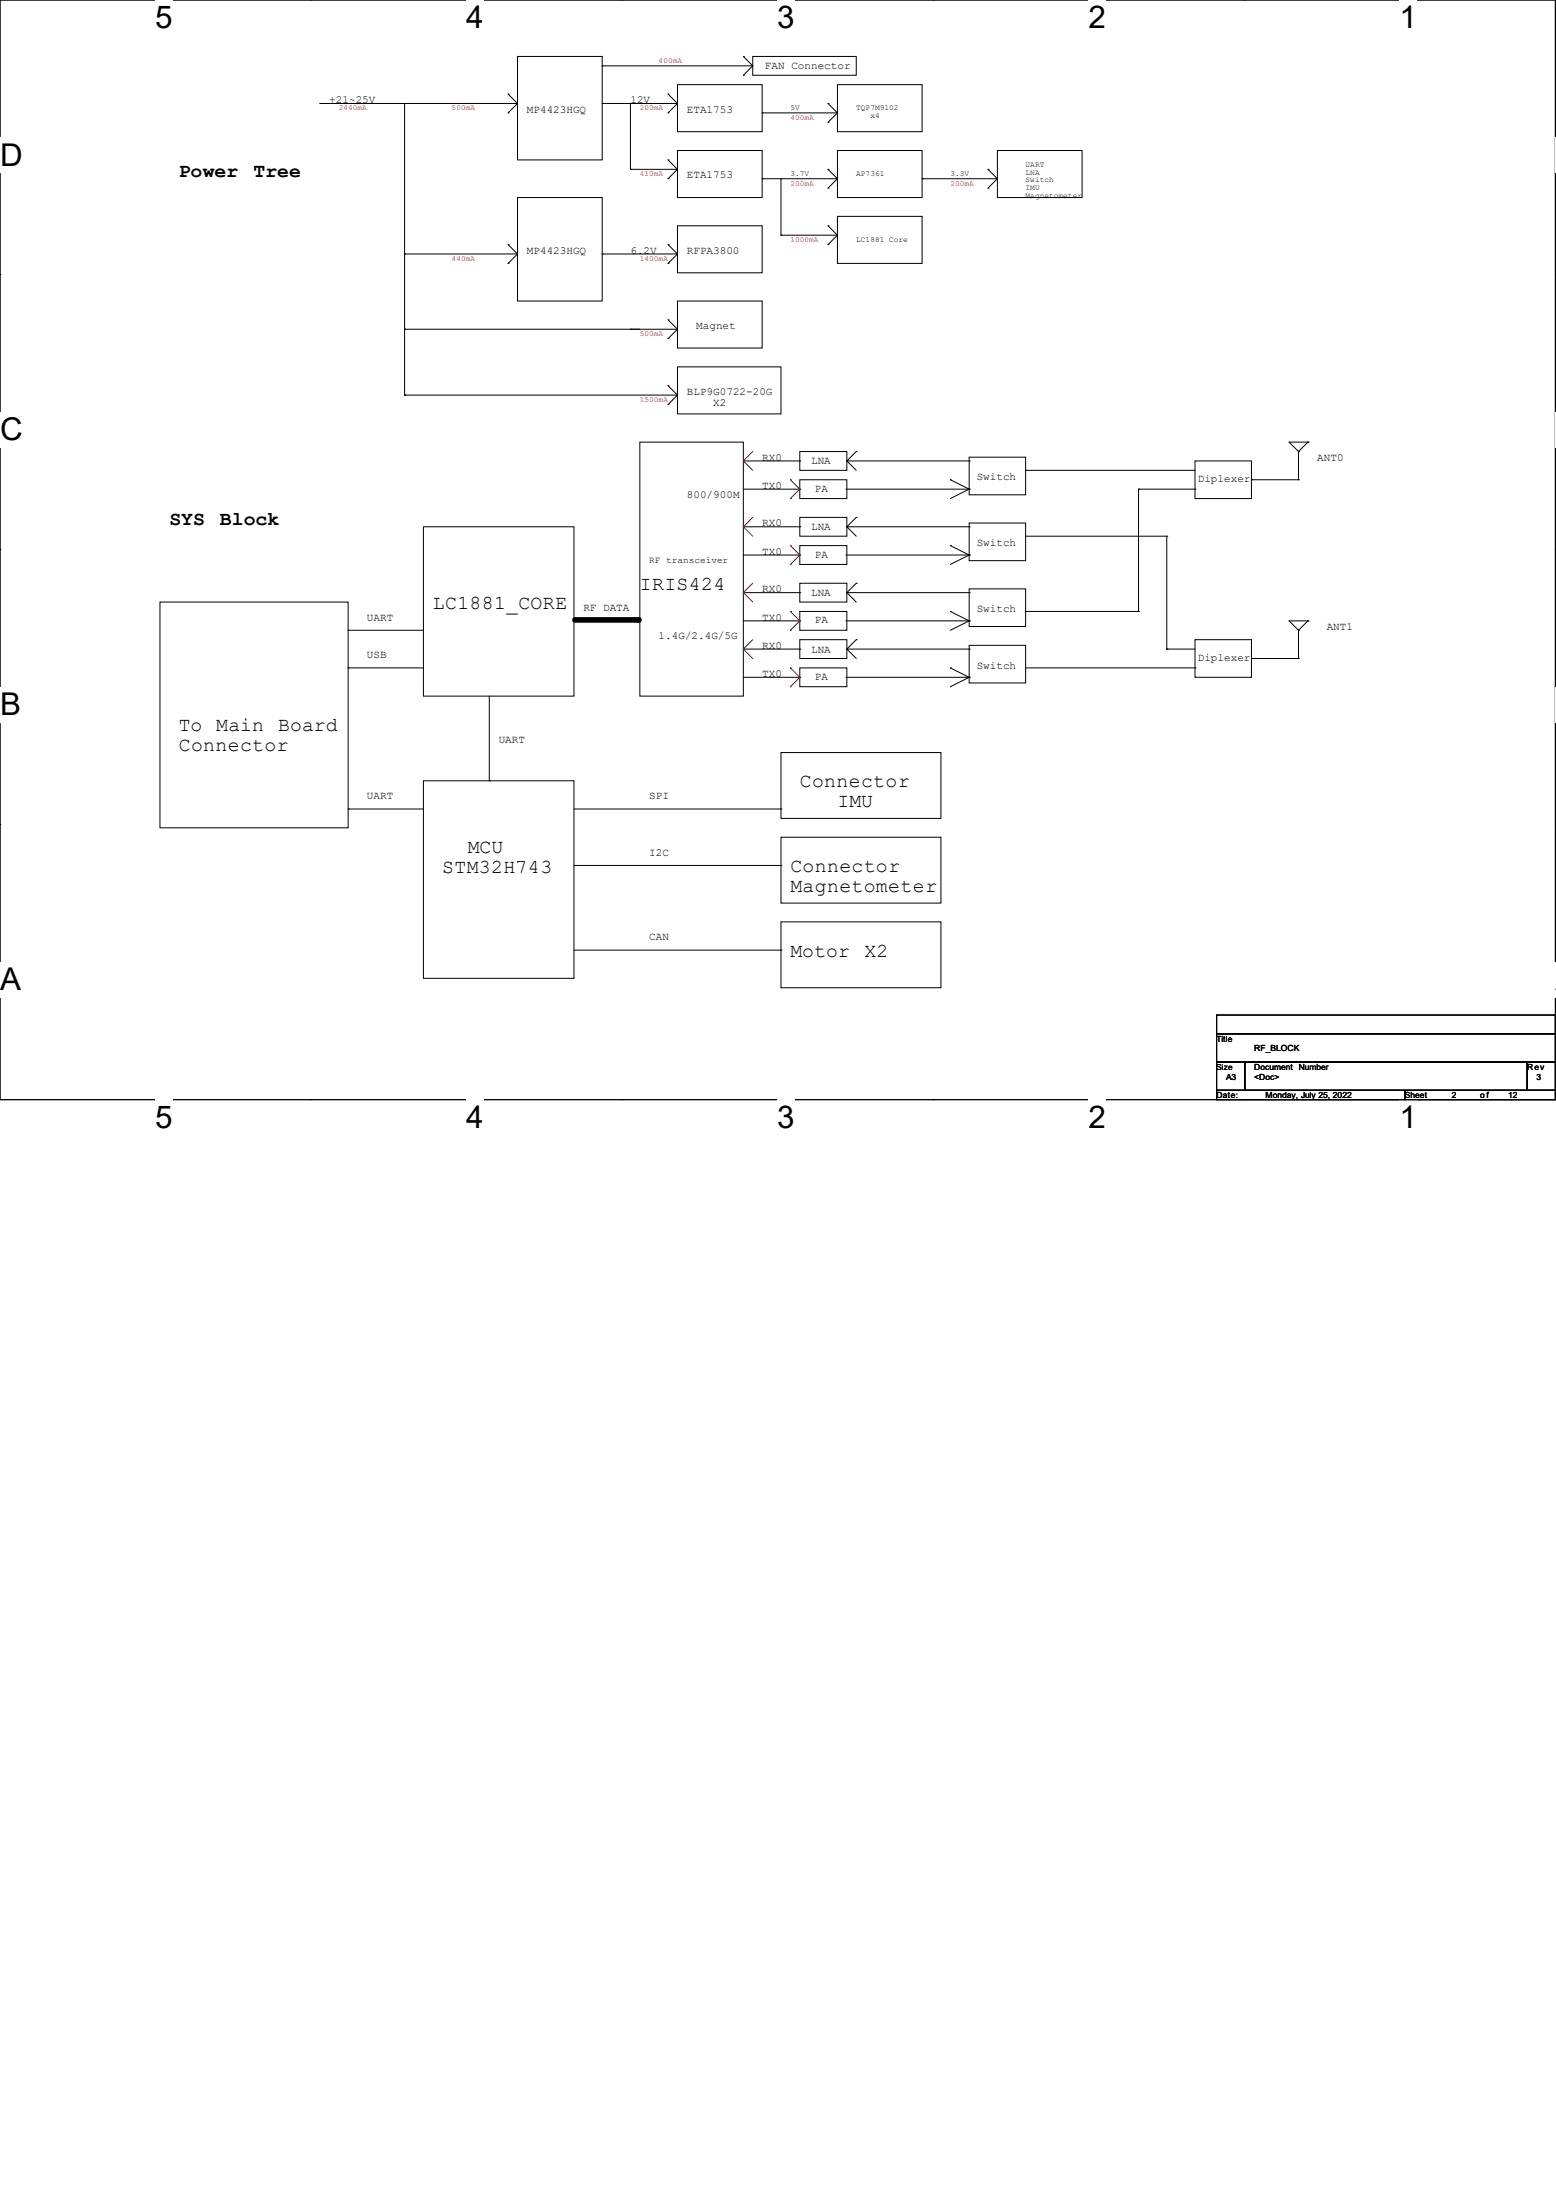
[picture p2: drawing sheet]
<svg xmlns="http://www.w3.org/2000/svg" width="210mm" height="297mm" viewBox="0 0 210 297" stroke-linecap="round" stroke-linejoin="round" font-family="sans-serif">
<path d="M0 0h209.9v148.5h-209.9z" fill="none" stroke="#000" stroke-width=".13"/>
<g fill="#fff">
<path d="M21 0h2.3v4.7h-2.3z"/>
<path d="M21 148.5h2.3v4.7h-2.3z"/>
</g>
<path d="M42 0h.1M42 148.5h.1" fill="none" stroke="#000" stroke-width=".13"/>
<g fill="#fff">
<path d="M62.9 0h2.4v4.7h-2.4z"/>
<path d="M62.9 148.5h2.4v4.7h-2.4z"/>
</g>
<path d="M83.9 0h.1M83.9 148.5h.1" fill="none" stroke="#000" stroke-width=".13"/>
<g fill="#fff">
<path d="M104.9 0h2.4v4.7h-2.4z"/>
<path d="M104.9 148.5h2.4v4.7h-2.4z"/>
</g>
<path d="M125.9 0h.1M125.9 148.5h.1" fill="none" stroke="#000" stroke-width=".13"/>
<g fill="#fff">
<path d="M146.9 0h2.4v4.7h-2.4z"/>
<path d="M146.9 148.5h2.4v4.7h-2.4z"/>
</g>
<path d="M167.9 0h.1M167.9 148.5h.1" fill="none" stroke="#000" stroke-width=".13"/>
<g fill="#fff">
<path d="M188.9 0h2.4v4.7h-2.4z"/>
<path d="M188.9 148.5h2.4v4.7h-2.4z"/>
<path d="M0 18.5h3v4.8h-3z"/>
<path d="M209.9 18.5h.1v4.8h-.1z"/>
<path d="M0 55.6h3v4.8h-3z"/>
<path d="M209.9 55.6h.1v4.8h-.1z"/>
</g>
<path d="M0 37.1h.1M209.9 37.1h.1" fill="none" stroke="#000" stroke-width=".13"/>
<g fill="#fff">
<path d="M0 92.8h2.8v4.7h-2.8z"/>
<path d="M209.9 92.8h.1v4.7h-.1z"/>
</g>
<path d="M0 74.2h.1M209.9 74.2h.1" fill="none" stroke="#000" stroke-width=".13"/>
<g fill="#fff">
<path d="M0 129.9h2.8v4.7h-2.8z"/>
<path d="M209.8 129.9h.2v4.7h-.2z"/>
</g>
<g fill="none" stroke="#000" stroke-width=".13">
<path d="M43.2 14h.1M43.2 14h26.6M54.6 14h.1M54.6 14v39.3M68.6 15.2h.1M68.6 12.7h.1M68.6 12.7l1.2 1.3M69.8 7.6h11.5v14h-11.5zM69.8 14l-1.2 1.2M81.3 14h.1M81.3 8.9h.1M81.3 14h10.1"/>
<path d="M81.3 8.9h20.3M85.1 14h.1M85.1 14v8.9M90.2 15.2h.1M90.2 12.7h.1M90.2 12.7l1.2 1.3M91.4 11.4h11.5v6.4h-11.5zM91.4 14l-1.2 1.2M100.3 10.2h.1M100.3 7.6h.1M100.3 7.6l1.3 1.3M101.6 7.6h14v2.6h-14z"/>
<path d="M101.6 8.9l-1.3 1.3M102.9 15.2h.1M102.9 15.2h10.1M111.8 14h.1M111.8 16.5h.1M111.8 14l1.2 1.2M113 11.4h11.5v6.4h-11.5zM113 15.2l-1.2 1.3M54.6 34.3h.1M54.6 34.3h15.2M68.6 35.6h.1M68.6 33h.1"/>
<path d="M68.6 33l1.2 1.3M69.8 26.7h11.5v13.9h-11.5zM69.8 34.3l-1.2 1.3M81.3 34.3h.1M81.3 34.3h10.1M85.1 22.9h.1M85.1 22.9h6.3M90.2 35.6h.1M90.2 33h.1M90.2 24.1h.1M90.2 21.6h.1M90.2 33l1.2 1.3"/>
<path d="M90.2 21.6l1.2 1.3M91.4 30.5h11.5v6.3h-11.5zM91.4 20.3h11.5v6.4h-11.5zM91.4 34.3l-1.2 1.3M91.4 22.9l-1.2 1.2M102.9 24.1h.1M102.9 24.1h10.1M105.4 31.7h.1M105.4 24.1h.1M105.4 31.7h7.6M105.4 24.1v7.6M111.8 22.9h.1"/>
<path d="M111.8 25.4h.1M111.8 33h.1M111.8 30.5h.1M111.8 22.9l1.2 1.2M111.8 30.5l1.2 1.2M113 20.3h11.5v6.4h-11.5zM113 29.2h11.5v6.4h-11.5zM113 24.1l-1.2 1.3M113 31.7l-1.2 1.3M124.5 24.1h.1M124.5 24.1h10.1M133.3 22.9h.1"/>
<path d="M133.3 25.4h.1M133.3 22.9l1.3 1.2M134.6 20.3h11.4v6.4h-11.4zM134.6 24.1l-1.3 1.3M54.6 44.4h.1M54.6 53.3h.1M54.6 44.4h36.8M54.6 53.3h36.8M85.1 44.4h.1M86.4 59.7h13.9v34.3h-13.9zM90.2 45.7h.1M90.2 43.2h.1"/>
<path d="M90.2 54.6h.1M90.2 52.1h.1M90.2 43.2l1.2 1.2M90.2 52.1l1.2 1.2M91.4 40.6h11.5v6.4h-11.5zM91.4 49.5h14v6.4h-14zM91.4 44.4l-1.2 1.3M91.4 53.3l-1.2 1.3M176.5 59.7h.1M176.5 59.7h-2.5l1.3 1.3M176.5 59.7l-1.2 1.3M57.1 71.1h20.4v22.9h-20.4z"/>
<path d="M100.3 66h7.6M100.3 62.2h7.6M100.3 71.1h7.6M100.3 74.9h7.6M107.9 64.8h6.4v2.5h-6.4zM107.9 61h6.4v2.5h-6.4zM107.9 73.7h6.4v2.5h-6.4zM107.9 69.8h6.4v2.6h-6.4zM107.9 78.7h6.4v2.6h-6.4zM107.9 66h.1M107.9 62.2h.1M107.9 71.1h.1"/>
<path d="M107.9 74.9h.1M114.2 66h16.6M114.2 74.9h16.6M114.3 62.2h.1M114.3 71.1h.1M114.3 62.2h16.5M114.3 62.2l1.3 1.3M114.3 71.1h16.5M114.3 71.1l1.3 1.3M115.6 61h.1M115.6 69.8h.1M115.6 78.7h.1"/>
<path d="M115.6 61l-1.3 1.2M115.6 69.8l-1.3 1.3M115.6 78.7l-1.3 1.3M128.3 64.8h.1M128.3 73.7h.1M128.3 64.8l2.5 1.2M128.3 73.7l2.5 1.2M130.8 61.7h7.6v5.1h-7.6zM130.8 70.6h7.6v5.1h-7.6zM130.8 79.5h7.6v5.1h-7.6zM130.8 62.2h.1M130.8 66h.1"/>
<path d="M130.8 71.1h.1M130.8 74.9h.1M130.8 66l-2.5 1.3M130.8 74.9l-2.5 1.3M138.4 63.5h.1M138.4 63.5h22.9M138.4 72.4h19.1M153.7 66h.1M153.7 66h7.6M153.7 66v16.5M157.5 72.4h.1M157.5 72.4v15.2"/>
<path d="M161.3 62.2h7.6v5.1h-7.6zM161.3 66h.1M168.9 64.8h.1M168.9 64.8h6.4M175.3 64.8h.1M175.3 61h.1M175.3 61v3.8M21.6 81.3h25.4v30.5h-25.4zM47 90.2h.1M47 85.1h.1M47 90.2h10.1M47 85.1h10.1"/>
<path d="M66 94v11.4M100.3 83.8h7.6M100.3 87.6h7.6M100.3 80h7.6M100.3 91.4h7.6M107.9 82.5h6.4v2.6h-6.4zM107.9 90.2h6.4v2.5h-6.4zM107.9 86.4h6.4v2.5h-6.4zM107.9 80h.1M107.9 83.8h.1M107.9 87.6h.1M107.9 91.4h.1"/>
<path d="M114.2 83.8h16.6M114.2 91.4h16.6M114.3 80h.1M114.3 87.6h.1M114.3 87.6h16.5M114.3 80h16.5M114.3 80l1.3 1.3M114.3 87.6l1.3 1.3M115.6 86.4h.1M115.6 86.4l-1.3 1.2M128.3 82.5h.1M128.3 90.2h.1"/>
<path d="M128.3 82.5l2.5 1.3M128.3 90.2l2.5 1.2M130.8 87.1h7.6v5.1h-7.6zM130.8 80h.1M130.8 83.8h.1M130.8 87.6h.1M130.8 91.4h.1M130.8 83.8l-2.5 1.3M130.8 91.4l-2.5 1.3M138.4 82.5h15.3M138.4 90.2h22.9M153.7 82.5h.1"/>
<path d="M157.5 87.6h.1M157.5 87.6h3.8M161.3 86.4h7.6v5h-7.6zM161.3 90.2h.1M168.9 88.9h.1M168.9 88.9h6.4M175.3 85.1h.1M175.3 88.9h.1M175.3 85.1v3.8M176.5 83.8h.1M176.5 83.8h-2.5l1.3 1.3M176.5 83.8l-1.2 1.3"/>
<path d="M0 111.3h.1M47 109.2h.1M47 109.2h10.1M57.1 105.4h20.4v26.7h-20.4zM66 105.4h.1M77.5 109.2h27.9M77.5 116.8h27.9M105.4 101.6h21.6v8.9h-21.6zM105.4 113h21.6v8.9h-21.6zM105.4 109.2h.1M105.4 116.8h.1M209.9 111.3h.1"/>
<path d="M77.5 128.3h27.9M105.4 124.5h21.6v8.8h-21.6zM105.4 128.3h.1M164.2 137h45.7v2.6h-45.7zM164.2 139.6h45.7v3.8h-45.7zM164.2 143.4h3.8v3.8h-3.8zM164.2 147.2h25.4v1.3h-25.4zM168 143.4h38.1v3.8h-38.1zM189.6 147.2h20.3v1.3h-20.3zM206.1 143.4h3.8v3.8h-3.8z"/>
</g>
<path d="M77.6 83.7h8.5" fill="none" stroke="#000" stroke-width=".76"/>
<circle cx="86.1" cy="83.7" r=".38" fill="#000"/>
<g fill="none" stroke="#800040" stroke-width=".13">
<path d="M100.3 62.2h.1M100.3 71.1h.1M100.3 62.2l1.3 1.3M100.3 71.1l1.3 1.3M101.6 61l-1.3 1.2M101.6 69.8l-1.3 1.3M101.6 78.7l-1.3 1.3M106.7 64.8h.1M106.7 67.3h.1M106.7 76.2h.1M106.7 73.7h.1M106.7 64.8l1.2 1.2-1.2 1.3"/>
<path d="M106.7 73.7l1.2 1.2-1.2 1.3M100.3 80h.1M100.3 87.6h.1M100.3 80l1.3 1.3M100.3 87.6l1.3 1.3M101.6 86.4l-1.3 1.2M106.7 85.1h.1M106.7 82.5h.1M106.7 92.7h.1M106.7 90.2h.1M106.7 82.5l1.2 1.3-1.2 1.3M106.7 90.2l1.2 1.2-1.2 1.3"/>
</g>
<g font-size="4.2">
<text x="21" y="3.8">5</text>
<text x="62.9" y="3.8">4</text>
<text x="104.9" y="3.8">3</text>
<text x="146.9" y="3.8">2</text>
<text x="188.9" y="3.8">1</text>
<text x="0" y="22.4">D</text>
<text x="0" y="59.4">C</text>
<text x="0" y="96.6">B</text>
<text x="0" y="133.7">A</text>
<text x="209.9" y="133.7">A</text>
<text x="21" y="152.3">5</text>
<text x="62.9" y="152.3">4</text>
<text x="104.9" y="152.3">3</text>
<text x="146.9" y="152.3">2</text>
<text x="188.9" y="152.3">1</text>
</g>
<g font-size="2.7">
<text x="24.1" y="23.8">Power</text>
<text x="34.2" y="23.8">Tree</text>
<text x="22.9" y="70.8">SYS</text>
<text x="29.7" y="70.8">Block</text>
<text x="58.4" y="82.2">LC1881_CORE</text>
<text x="86.4" y="79.6">IRIS424</text>
<text x="24.1" y="98.7">To</text>
<text x="24.1" y="101.3">Connector</text>
<text x="29.2" y="98.7">Main</text>
<text x="37.5" y="98.7">Board</text>
<text x="107.9" y="106.3">Connector</text>
<text x="113" y="109">IMU</text>
<text x="59.7" y="117.9">STM32H743</text>
<text x="63.1" y="115.2">MCU</text>
<text x="106.7" y="117.7">Connector</text>
<text x="106.7" y="120.4">Magnetometer</text>
<text x="106.7" y="129.2">Motor</text>
<text x="116.7" y="129.2">X2</text>
</g>
<g font-size="1.5">
<text x="103.3" y="9.4">FAN Connector</text>
<text x="44.4" y="13.9">+21~25V</text>
<text x="71.1" y="15.2">MP4423HGQ</text>
<text x="85.1" y="13.9">12V</text>
<text x="92.7" y="15.2">ETA1753</text>
<text x="92.7" y="24.1">ETA1753</text>
<text x="71.1" y="34.2">MP4423HGQ</text>
<text x="85.1" y="34.2">6.2V</text>
<text x="92.7" y="34.2">RFPA3800</text>
<text x="94" y="44.4">Magnet</text>
<text x="92.7" y="53.3">BLP9G0722-20G</text>
<text x="96.3" y="54.8">X2</text>
<text x="102.9" y="66">TX0</text>
<text x="102.9" y="62.2">RX0</text>
<text x="109.5" y="62.7">LNA</text>
<text x="131.8" y="64.9">Switch</text>
<text x="161.7" y="65.1">Diplexer</text>
<text x="177.8" y="62.2">ANT0</text>
<text x="92.7" y="67.3">800/900M</text>
<text x="102.9" y="71.1">RX0</text>
<text x="109.5" y="71.6">LNA</text>
<text x="110" y="66.4">PA</text>
<text x="102.9" y="74.9">TX0</text>
<text x="110" y="75.3">PA</text>
<text x="131.8" y="73.7">Switch</text>
<text x="49.5" y="83.8">UART</text>
<text x="78.7" y="82.5">RF DATA</text>
<text x="102.9" y="80">RX0</text>
<text x="102.9" y="83.8">TX0</text>
<text x="109.5" y="80.5">LNA</text>
<text x="131.8" y="82.6">Switch</text>
<text x="49.5" y="88.9">USB</text>
<text x="88.9" y="86.3">1.4G/2.4G/5G</text>
<text x="102.9" y="87.6">RX0</text>
<text x="109.5" y="88.1">LNA</text>
<text x="110" y="84.2">PA</text>
<text x="161.7" y="89.2">Diplexer</text>
<text x="179.1" y="85">ANT1</text>
<text x="102.9" y="91.4">TX0</text>
<text x="110" y="91.8">PA</text>
<text x="131.8" y="90.3">Switch</text>
<text x="67.3" y="100.3">UART</text>
<text x="49.5" y="107.9">UART</text>
<text x="87.6" y="107.9">SPI</text>
<text x="87.6" y="115.5">I2C</text>
<text x="87.6" y="127">CAN</text>
</g>
<text font-size="1.3" x="87.6" y="76">RF transceiver</text>
<g font-size="1.1" fill="#f00">
<text x="88.9" y="8.6">400mA</text>
<text x="45.7" y="14.9">2440mA</text>
<text x="61" y="14.9">500mA</text>
<text x="86.4" y="14.9">200mA</text>
<text x="106.7" y="16.2">400mA</text>
<text x="86.4" y="23.8">410mA</text>
<text x="106.7" y="25.1">200mA</text>
<text x="128.3" y="25.1">200mA</text>
<text x="61" y="35.2">440mA</text>
<text x="86.4" y="35.2">1400mA</text>
<text x="106.7" y="32.7">1000mA</text>
<text x="86.4" y="45.4">500mA</text>
<text x="86.4" y="54.3">1500mA</text>
</g>
<g font-size="1.1">
<text x="106.7" y="14.9">5V</text>
<text x="115.6" y="14.9">TQP7M9102</text>
<text x="117.5" y="16">x4</text>
<text x="106.7" y="23.8">3.7V</text>
<text x="115.6" y="23.8">AP7361</text>
<text x="128.3" y="23.8">3.3V</text>
<text x="138.4" y="22.5">UART</text>
<text x="138.4" y="23.6">LNA</text>
<text x="138.4" y="24.6">Switch</text>
<text x="138.4" y="25.7">IMU</text>
<text x="138.4" y="26.8">Magnetometer</text>
<text x="115.6" y="32.7">LC1881 Core</text>
<text x="164.2" y="140.7">Title</text>
<text x="169.3" y="141.9">RF_BLOCK</text>
<text x="164.2" y="144.4">Size</text>
<text x="164.2" y="148.3">Date:</text>
<text x="165.5" y="145.8">A3</text>
<text x="169.3" y="145.8">&lt;Doc&gt;</text>
<text x="169.3" y="144.5">Document Number</text>
<text x="170.8" y="148.3">Monday, July 25, 2022</text>
<text x="189.6" y="148.3">Sheet</text>
<text x="196" y="148.3">2</text>
<text x="199.8" y="148.3">o f</text>
<text x="203.6" y="148.3">12</text>
<text x="206.1" y="144.5">Rev</text>
<text x="207.4" y="145.8">3</text>
</g>
</svg>
